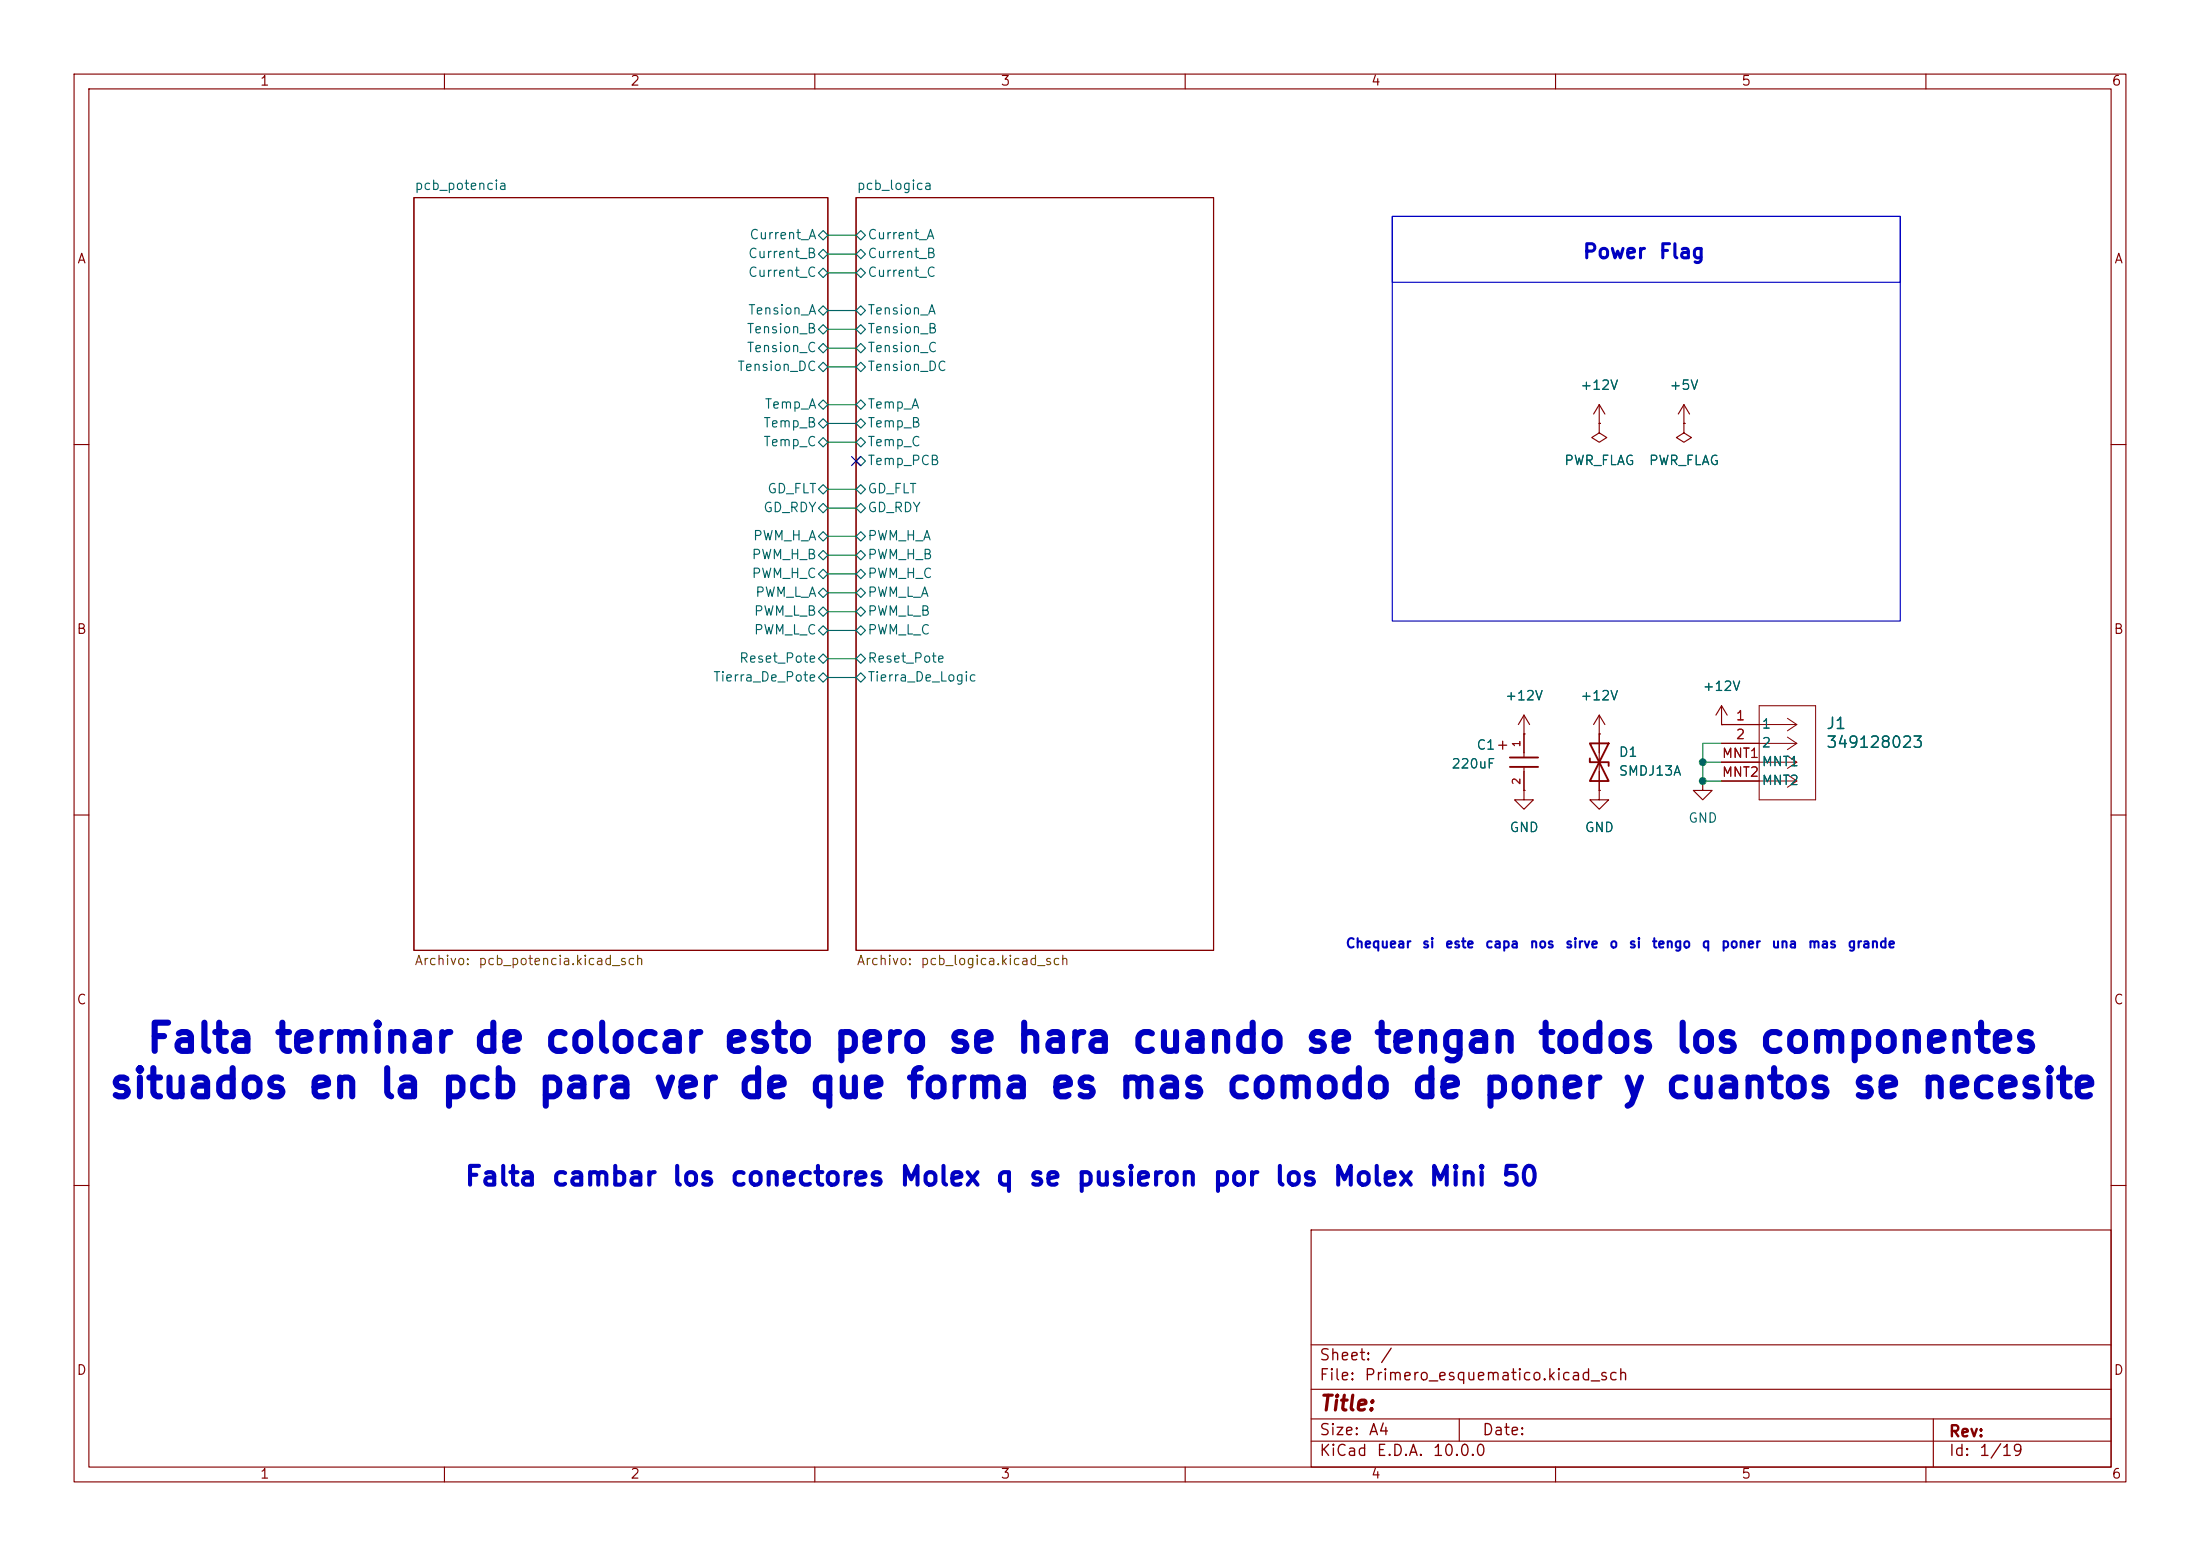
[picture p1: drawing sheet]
<svg xmlns="http://www.w3.org/2000/svg" width="297mm" height="210mm" viewBox="0 0 297 210" stroke-linecap="round" stroke-linejoin="round" font-family="sans-serif">
<g fill="none" stroke="#840000" stroke-width=".15">
<path d="M10 10h277v190h-277zM12 12h273v186h-273zM60 10v2M110 10v2M160 10v2M210 10v2M260 10v2M55.9 26.7h55.9v101.6h-55.9zM115.6 26.7h48.2v101.6h-48.2zM215.9 57.2v1.2l1 .7-1 .6-1-.6 1-.7M215.9 57.2h.1M215.9 54.6l-.8 1.3"/>
<path d="M215.9 54.6l.8 1.3M215.9 54.6v2.6M227.3 57.2h.1M227.3 57.2v1.2l1 .7-1 .6-1-.6 1-.7M227.3 54.6l-.7 1.3M227.3 54.6l.8 1.3M227.3 54.6v2.6M10 60h2M285 60h2M205.7 99.1h.1M205.7 96.5l-.7 1.3M205.7 96.5l.8 1.3"/>
<path d="M205.7 96.5v5.7M215.9 99.1h.1M215.9 96.5v10.2M215.9 96.5l-.8 1.3M215.9 96.5l.8 1.3M232.4 97.8h.1M232.4 97.8h5.1M232.4 95.3l-.8 1.2M232.4 95.3l.8 1.2M232.4 95.3v2.5M10 110h2M205.7 106.7v1.3h1.3l-1.3 1.2-1.2-1.2h1.2"/>
<path d="M205.7 106.7h.1M205.7 103.5v3.2M215.9 106.7v1.3h1.3l-1.3 1.2-1.3-1.2h1.3M215.9 106.7h.1M229.9 105.4v1.3h1.2l-1.2 1.3-1.3-1.3h1.3M229.9 105.4h.1M232.4 100.3h5.1M232.4 102.9h5.1M232.4 105.4h5.1M285 110h2M10 160h2M177 166h108v32h-108z"/>
<path d="M285 160h2M60 198v2M110 198v2M160 198v2M177 194.5h108M177 191.5h108M177 187.5h108M177 181.5h108M197 191.5v3M210 198v2M260 198v2M261 191.5v6.5"/>
</g>
<g fill="none" stroke="#006464" stroke-width=".15">
<path d="M110.5 34.3l.6-.6 .7 .6-.7 .6zM110.5 36.8l.6-.6 .7 .6-.7 .7zM111.1 31.1l.7 .7-.7 .6-.6-.6zM115.6 36.8l.6-.6 .6 .6-.6 .7zM116.2 31.1l.6 .7-.6 .6-.6-.6zM116.2 33.7l.6 .6-.6 .6-.6-.6zM110.5 57.2l.6-.7 .7 .7-.7 .6zM110.5 59.7l.6-.6 .7 .6-.7 .6zM110.5 41.9l.6-.6 .7 .6-.7 .6zM110.5 44.5l.6-.7 .7 .7-.7 .6zM110.5 47l.6-.6 .7 .6-.7 .6zM110.5 49.5l.6-.6 .7 .6-.7 .7z"/>
<path d="M111.1 54l.7 .6-.7 .6-.6-.6zM115.6 57.2l.6-.7 .6 .7-.6 .6zM115.6 59.7l.6-.6 .6 .6-.6 .6zM115.6 41.9l.6-.6 .6 .6-.6 .6zM115.6 44.5l.6-.7 .6 .7-.6 .6zM115.6 47l.6-.6 .6 .6-.6 .6zM115.6 49.5l.6-.6 .6 .6-.6 .7zM116.2 54l.6 .6-.6 .6-.6-.6zM110.5 66l.6-.6 .7 .6-.7 .7zM110.5 68.6l.6-.7 .7 .7-.7 .6zM110.5 74.9l.6-.6 .7 .6-.7 .7zM110.5 77.5l.6-.7 .7 .7-.7 .6z"/>
<path d="M111.1 71.8l.7 .6-.7 .6-.6-.6zM115.6 62.2l.6-.6 .6 .6-.6 .7zM115.6 66l.6-.6 .6 .6-.6 .7zM115.6 68.6l.6-.7 .6 .7-.6 .6zM115.6 77.5l.6-.7 .6 .7-.6 .6zM116.2 71.8l.6 .6-.6 .6-.6-.6zM116.2 74.3l.6 .6-.6 .7-.6-.7zM110.5 80l.6-.6 .7 .6-.7 .6zM110.5 82.6l.6-.7 .7 .7-.7 .6zM110.5 85.1l.6-.6 .7 .6-.7 .6zM110.5 88.9l.6-.6 .7 .6-.7 .6zM110.5 91.4l.6-.6 .7 .6-.7 .7z"/>
<path d="M115.6 80l.6-.6 .6 .6-.6 .6zM115.6 82.6l.6-.7 .6 .7-.6 .6zM115.6 85.1l.6-.6 .6 .6-.6 .6zM115.6 88.9l.6-.6 .6 .6-.6 .6zM116.2 90.8l.6 .6-.6 .7-.6-.7z"/>
</g>
<path d="M203.8 103.5h3.8M203.8 102.2h3.8M214.6 100.3l2.6 5.1h-2.6l2.6-5.1zM214.6 102.4v.5h2.6v.5" fill="none" stroke="#840000" stroke-width=".25"/>
<g fill="none" stroke="#840000" stroke-width=".14">
<path d="M237.5 95.3h7.6v12.7h-7.6zM237.5 97.8h5.1M241.3 96.9l1.3 .9M241.3 99.5l1.3 .8M242.6 97.8l-1.3 .8M237.5 100.3h5.1M237.5 102.9h5.1M237.5 105.4h5.1M241.3 102l1.3 .9M241.3 104.6l1.3 .8M242.6 100.3l-1.3 .9M242.6 102.9l-1.3 .8"/>
<path d="M242.6 105.4l-1.3 .9"/>
</g>
<g fill="none" stroke="#009600" stroke-width=".15">
<path d="M111.8 36.8h3.8M111.8 34.3h3.8M111.8 31.8h3.8M111.8 41.9h3.8M111.8 44.5h3.8M111.8 49.5h3.8M111.8 47h3.8M111.8 57.2h3.8M111.8 59.7h3.8M111.8 54.6h3.8M111.8 68.6h3.8M111.8 66h3.8"/>
<path d="M111.8 74.9h3.8M111.8 72.4h3.8M111.8 77.5h3.8M111.8 85.1h3.8M111.8 91.4h3.8M111.8 88.9h3.8M111.8 80h3.8M111.8 82.6h3.8M229.9 102.9h2.5M232.4 100.3h-2.5v5.1h2.5"/>
</g>
<path d="M115 61.6l1.2 1.2M116.2 61.6l-1.2 1.2" fill="none" stroke="#000084" stroke-width=".15"/>
<path d="M188 29.2h68.5v54.6h-68.5zM188 29.2h68.5v8.9h-68.5z" fill="none" stroke="#0000c2" stroke-width=".15"/>
<g fill="#009600" stroke="#009600" stroke-width=".14">
<circle cx="229.9" cy="102.9" r=".46"/>
<circle cx="229.9" cy="105.4" r=".46"/>
</g>
<g font-size="3.8" fill="#0000c2">
<text x="19.6" y="143">Falta</text>
<text x="36.8" y="143">terminar</text>
<text x="63.7" y="143">de</text>
<text x="73.3" y="143">colocar</text>
<text x="97.4" y="143">esto</text>
<text x="112.3" y="143">pero</text>
<text x="127.7" y="143">se</text>
<text x="137" y="143">hara</text>
<text x="152.6" y="143">cuando</text>
<text x="176" y="143">se</text>
<text x="185.2" y="143">tengan</text>
<text x="207.4" y="143">todos</text>
<text x="225.9" y="143">los</text>
<text x="237.3" y="143">componentes</text>
<text x="14.5" y="149.1">situados</text>
<text x="41.4" y="149.1">en</text>
<text x="51" y="149.1">la</text>
<text x="59.3" y="149.1">pcb</text>
<text x="72.4" y="149.1">para</text>
<text x="88" y="149.1">ver</text>
<text x="99.4" y="149.1">de</text>
<text x="109" y="149.1">que</text>
<text x="122.1" y="149.1">forma</text>
<text x="141.5" y="149.1">es</text>
<text x="150.8" y="149.1">mas</text>
<text x="165.3" y="149.1">comodo</text>
<text x="190.3" y="149.1">de</text>
<text x="199.9" y="149.1">poner</text>
<text x="218.8" y="149.1">y</text>
<text x="224.6" y="149.1">cuantos</text>
<text x="249.8" y="149.1">se</text>
<text x="259.1" y="149.1">necesite</text>
</g>
<g font-size="2.5" fill="#0000c2">
<text x="62.6" y="160.7">Falta</text>
<text x="74.3" y="160.7">cambar</text>
<text x="90.6" y="160.7">los</text>
<text x="98.4" y="160.7">conectores</text>
<text x="121.3" y="160.7">Molex</text>
<text x="134.3" y="160.7">q</text>
<text x="138.8" y="160.7">se</text>
<text x="145.2" y="160.7">pusieron</text>
<text x="163.6" y="160.7">por</text>
<text x="171.9" y="160.7">los</text>
<text x="179.8" y="160.7">Molex</text>
<text x="192.8" y="160.7">Mini</text>
<text x="202.6" y="160.7">50</text>
</g>
<text font-size="2" fill="#840000" x="178" y="190.9">Title:</text>
<g font-size="1.9" fill="#0000c2">
<text x="213.6" y="35.4">Power</text>
<text x="223.8" y="35.4">Flag</text>
</g>
<g font-size="1.5" fill="#006464">
<text x="246.4" y="98.8">J1</text>
<text x="246.4" y="101.3">349128023</text>
</g>
<g font-size="1.5" fill="#840000">
<text x="178" y="184">Sheet:</text>
<text x="186.2" y="184">/</text>
<text x="178" y="186.7">File:</text>
<text x="184.1" y="186.7">Primero_esquematico.kicad_sch</text>
<text x="178" y="196.9">KiCad</text>
<text x="178" y="194.1">Size:</text>
<text x="184.7" y="194.1">A4</text>
<text x="185.7" y="196.9">E.D.A.</text>
<text x="193.3" y="196.9">10.0.0</text>
<text x="200" y="194.1">Date:</text>
<text x="263" y="194.3">Rev:</text>
<text x="263" y="196.9">Id:</text>
<text x="267.1" y="196.9">1/19</text>
</g>
<text font-size="1.4" fill="#840000" x="203.8" y="101.6" transform="rotate(-90 203.8 101.6)">+</text>
<g font-size="1.3" fill="#840000">
<text x="35" y="11.9">1</text>
<text x="85" y="11.9">2</text>
<text x="135" y="11.9">3</text>
<text x="185" y="11.9">4</text>
<text x="235" y="11.9">5</text>
<text x="285" y="11.9">6</text>
<text x="10.3" y="35.9">A</text>
<text x="285.3" y="35.9">A</text>
<text x="10.3" y="85.9">B</text>
<text x="285.3" y="85.9">B</text>
<text x="10.3" y="135.9">C</text>
<text x="285.3" y="135.9">C</text>
<text x="10.3" y="185.9">D</text>
<text x="285.3" y="185.9">D</text>
<text x="35" y="199.9">1</text>
<text x="85" y="199.9">2</text>
<text x="135" y="199.9">3</text>
<text x="185" y="199.9">4</text>
<text x="235" y="199.9">5</text>
<text x="285" y="199.9">6</text>
</g>
<g font-size="1.3" fill="#006464">
<text x="55.9" y="26">pcb_potencia</text>
<text x="115.6" y="26">pcb_logica</text>
<text x="100.9" y="35.2">Current_B</text>
<text x="101.1" y="32.6">Current_A</text>
<text x="117" y="32.6">Current_A</text>
<text x="117" y="35.2">Current_B</text>
<text x="100.9" y="37.7">Current_C</text>
<text x="117" y="37.7">Current_C</text>
<text x="100.7" y="45.3">Tension_B</text>
<text x="100.7" y="47.9">Tension_C</text>
<text x="100.9" y="42.8">Tension_A</text>
<text x="117" y="42.8">Tension_A</text>
<text x="117" y="45.3">Tension_B</text>
<text x="117" y="47.9">Tension_C</text>
<text x="99.5" y="50.4">Tension_DC</text>
<text x="117" y="50.4">Tension_DC</text>
<text x="213.3" y="52.9">+12V</text>
<text x="225.3" y="52.9">+5V</text>
<text x="103" y="58">Temp_B</text>
<text x="103.1" y="55.5">Temp_A</text>
<text x="117" y="55.5">Temp_A</text>
<text x="117" y="58">Temp_B</text>
<text x="103" y="60.6">Temp_C</text>
<text x="117" y="60.6">Temp_C</text>
<text x="117" y="63.1">Temp_PCB</text>
<text x="211.1" y="63.1">PWR_FLAG</text>
<text x="222.5" y="63.1">PWR_FLAG</text>
<text x="103" y="69.4">GD_RDY</text>
<text x="103.5" y="66.9">GD_FLT</text>
<text x="117" y="66.9">GD_FLT</text>
<text x="117" y="69.4">GD_RDY</text>
<text x="101.4" y="75.8">PWM_H_B</text>
<text x="101.6" y="73.3">PWM_H_A</text>
<text x="117" y="73.3">PWM_H_A</text>
<text x="117" y="75.8">PWM_H_B</text>
<text x="101.4" y="78.3">PWM_H_C</text>
<text x="101.7" y="83.4">PWM_L_B</text>
<text x="101.9" y="80.9">PWM_L_A</text>
<text x="117" y="78.3">PWM_H_C</text>
<text x="117" y="80.9">PWM_L_A</text>
<text x="117" y="83.4">PWM_L_B</text>
<text x="99.7" y="89.8">Reset_Pote</text>
<text x="101.7" y="86">PWM_L_C</text>
<text x="117" y="86">PWM_L_C</text>
<text x="117" y="89.8">Reset_Pote</text>
<text x="96.2" y="92.3">Tierra_De_Pote</text>
<text x="117" y="92.3">Tierra_De_Logic</text>
<text x="203.1" y="94.8">+12V</text>
<text x="213.3" y="94.8">+12V</text>
<text x="229.8" y="93.6">+12V</text>
<text x="199.2" y="101.5">C1</text>
<text x="237.7" y="98.7">1</text>
<text x="237.7" y="101.2">2</text>
<text x="195.9" y="104">220uF</text>
<text x="218.4" y="102.5">D1</text>
<text x="218.4" y="105">SMDJ13A</text>
<text x="237.7" y="103.7">MNT1</text>
<text x="237.7" y="106.3">MNT2</text>
<text x="203.7" y="112.6">GND</text>
<text x="213.9" y="112.6">GND</text>
<text x="227.8" y="111.4">GND</text>
</g>
<g font-size="1.3" fill="#a90000">
<text x="234.2" y="97.5">1</text>
<text x="234.2" y="100.1">2</text>
<text x="232.4" y="102.6">MNT1</text>
<text x="232.4" y="105.2">MNT2</text>
</g>
<g font-size="1.3" fill="#725600">
<text x="55.9" y="130.6">Archivo:</text>
<text x="64.5" y="130.6">pcb_potencia.kicad_sch</text>
<text x="115.6" y="130.6">Archivo:</text>
<text x="124.2" y="130.6">pcb_logica.kicad_sch</text>
</g>
<g font-size="1.3" fill="#0000c2">
<text x="181.6" y="128.3">Chequear</text>
<text x="191.9" y="128.3">si</text>
<text x="195" y="128.3">este</text>
<text x="200.4" y="128.3">capa</text>
<text x="206.4" y="128.3">nos</text>
<text x="211.2" y="128.3">sirve</text>
<text x="217.2" y="128.3">o</text>
<text x="219.8" y="128.3">si</text>
<text x="222.9" y="128.3">tengo</text>
<text x="229.6" y="128.3">q</text>
<text x="232.3" y="128.3">poner</text>
<text x="239.1" y="128.3">una</text>
<text x="244" y="128.3">mas</text>
<text x="249.3" y="128.3">grande</text>
</g>
<g font-size="1" fill="#a90000">
<text x="205.5" y="100.9" transform="rotate(-90 205.5 100.9)">1</text>
<text x="205.5" y="106" transform="rotate(-90 205.5 106)">2</text>
</g>
</svg>
